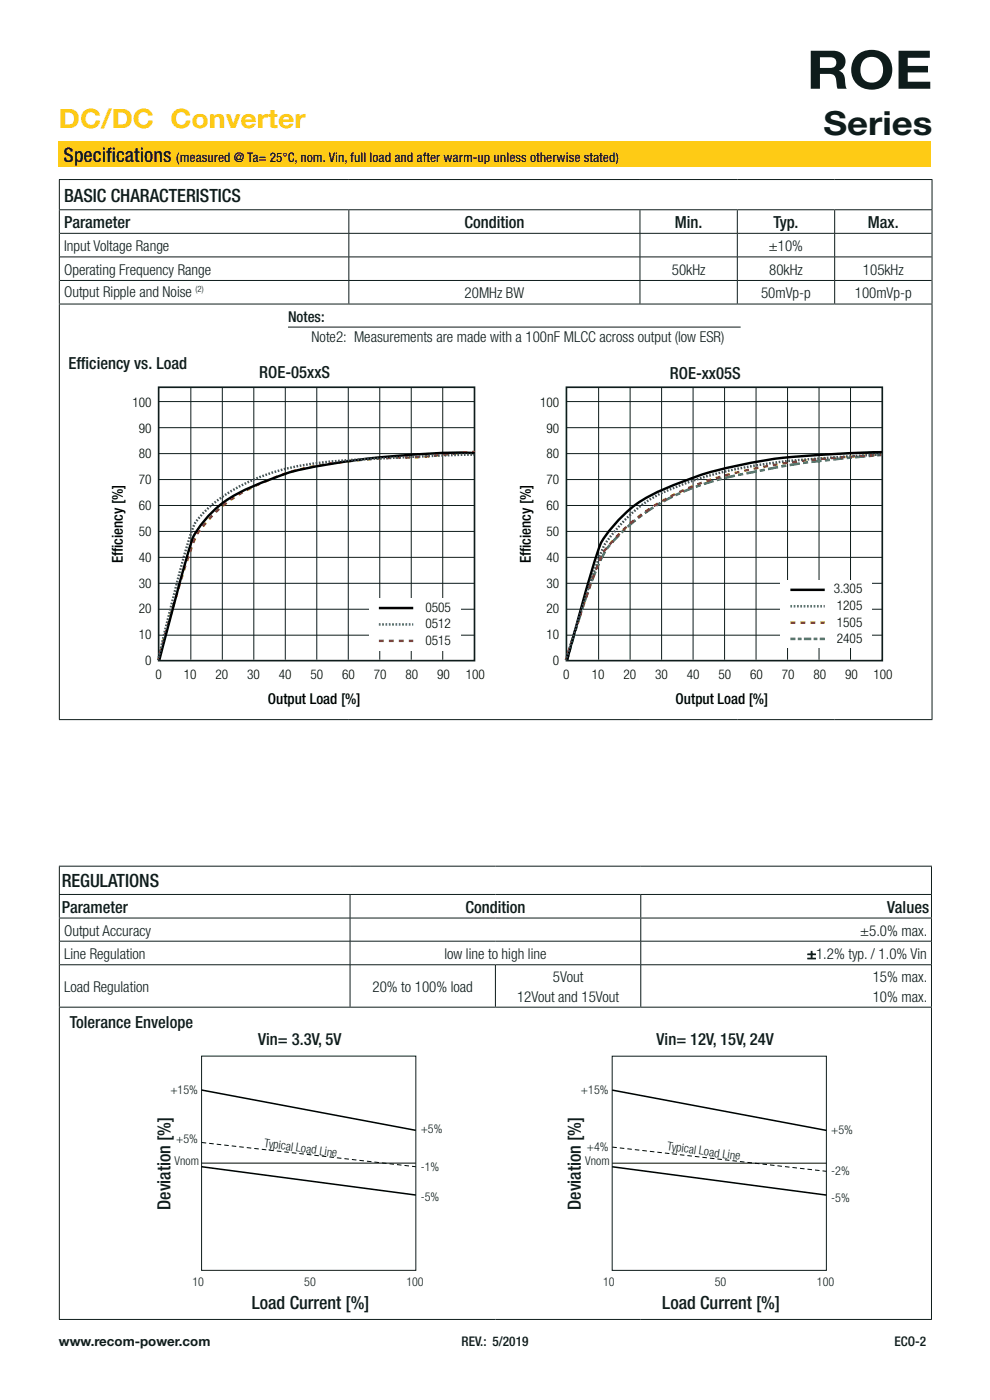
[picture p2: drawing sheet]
<svg xmlns="http://www.w3.org/2000/svg" width="210mm" height="297mm" viewBox="0 0 210 297" stroke-linecap="round" stroke-linejoin="round" font-family="sans-serif">
<path d="M12.5 30h185v5.5h-185z" fill="#fecb15"/>
<g fill="none" stroke="#0e1c1b" stroke-width=".21">
<path d="M12.5 38.1h185.3M12.6 38.2v6.2M197.7 38.2v6.2M12.5 44.5h185.3M12.6 44.6v19.8M12.7 49.5h184.9M12.7 54.5h184.9M12.7 59.5h184.9M74 44.6v4.9M74 49.5v5M74 54.5v5M74 59.5v4.9"/>
<path d="M135.8 44.6v4.9M135.8 49.5v5M135.8 54.5v5M135.8 59.5v4.9M156.4 44.6v4.9M156.4 49.5v5M156.4 54.5v5M156.4 59.5v4.9M177.1 44.6v4.9M177.1 49.5v5M177.1 54.5v5M177.1 59.5v4.9"/>
<path d="M197.7 44.6v19.8M12.5 64.5h185.3M12.6 64.6v88M61.1 69.4h96M197.7 64.6v88M33.6 85.2h67M33.7 96.2h67M33.7 90.7h67M40.5 82.2v57.8M47.2 82.2v57.8M53.8 82.2v57.8M60.5 82.2v57.8"/>
<path d="M67.2 82.2v57.8M73.9 82.2v57.8M80.6 82.2v57.8M87.2 82.2v57.8M93.9 82.2v57.8M33.6 101.7h67M33.7 107.2h67M33.7 112.7h67M33.7 118.2h67M33.6 129.2h67M33.6 134.7h67M33.7 123.7h67"/>
<path d="M12.5 152.7h185.3M12.5 189.8h185.2M12.5 194.8h61.7M12.5 183.8h185.2M12.6 183.8v5.9M12.6 189.8v4.9M12.6 194.8v18.8M12.7 199.7h184.8M74.3 189.8v9.8M74.3 199.7v4.9M74.3 194.8h123.4M135.9 189.8v4.9"/>
<path d="M135.9 194.8v4.8M135.9 199.7v4.9M197.6 183.8v5.9M197.6 189.8v4.9M197.6 194.8v18.8M12.5 213.7h185.2M12.6 213.8v66M12.7 204.7h184.8M74.3 204.7v8.9M105.1 204.7v8.9M135.9 204.7v8.9M171.4 202.4h.7v-.6h.1v.6h.8v.1h-.8v.6h-.1v-.6h-.7z"/>
<path d="M171.4 203.3h1.6v.1h-1.6zM197.6 213.8v66M42.8 224h45.4v45.5h-45.4zM129.9 224.1h45.4v45.4h-45.4zM12.5 279.9h185.2"/>
</g>
<path d="M42.8 246.7h45.4M129.9 246.8h45.4" fill="none" stroke="#000100" stroke-width=".21"/>
<path d="M42.8 231.2l45.4 8.6M129.9 231.3l45.4 8.5" fill="none" stroke="#000100" stroke-width=".32"/>
<g fill="#000100" stroke="#000100" stroke-width=".32">
<path d="M129.9 247.5l45.4 6z"/>
<path d="M42.8 247.5l45.4 6z"/>
</g>
<g fill="#000100" stroke="#000100" stroke-width=".21" stroke-dasharray="1 .6" stroke-linecap="butt">
<path d="M129.9 243.3l45.4 5.2z"/>
<path d="M42.8 242.4l45.4 5.1z"/>
</g>
<path d="M33.7 82.2h67v58h-67z" fill="none" stroke="#0e1c1b" stroke-width=".35"/>
<path d="M78.3 126.8h19.4v11.2h-19.4z" fill="#fff"/>
<path d="M80.4 129h7.3" fill="none" stroke="#000001" stroke-width=".53"/>
<path d="M80.4 132.5h7.3" fill="none" stroke="#1a57a4" stroke-width=".53" stroke-dasharray=".4" stroke-linecap="butt"/>
<path d="M80.4 136h7.3" fill="none" stroke="#ea2f30" stroke-width=".53" stroke-dasharray="1.1" stroke-linecap="butt"/>
<path d="M100.7 95.9h-.6M33.7 139.5l-.2 .5" fill="none" stroke="#e81f25" stroke-width=".51"/>
<path d="M33.9 138.5l3.4-12a114.5 114.5 0 0 1 4.4-13 29.2 29.2 0 0 1 14.3-11.3 58.9 58.9 0 0 1 19-4.5l6.9-.5a136 136 0 0 0 17.7-1.3" fill="none" stroke="#e81f25" stroke-width=".51" stroke-dasharray="1 1" stroke-linecap="butt"/>
<path d="M100.7 96.2a153.9 153.9 0 0 0-22 1l-5.8 .8a61.9 61.9 0 0 0-24.4 7.9 22.2 22.2 0 0 0-7.7 8.4l-2.5 8.6-4.5 17.1" fill="none" stroke="#000001" stroke-width=".51"/>
<path d="M100.4 96.5h.2M33.6 139.9l-.1 .1" fill="none" stroke="#293988" stroke-width=".51"/>
<path d="M33.7 139.5l2.7-11.5a159.2 159.2 0 0 1 4.8-16.7 27.3 27.3 0 0 1 12.6-9.6 53.4 53.4 0 0 1 17.9-3.9l19.9-1.1 8.7-.2" fill="none" stroke="#293988" stroke-width=".51" stroke-dasharray=".3 .3" stroke-linecap="butt"/>
<path d="M120.2 82.2h67v58h-67z" fill="none" stroke="#0e1c1b" stroke-width=".35"/>
<g fill="none" stroke="#0e1c1b" stroke-width=".21">
<path d="M120.1 85.2h67M120.2 96.2h67M120.2 90.7h67M127 82.2v57.8M133.7 82.2v57.8M140.3 82.2v57.8M147 82.2v57.8M153.7 82.2v57.8M160.4 82.2v57.8M167.1 82.2v57.8M173.7 82.2v57.8M180.4 82.2v57.8"/>
<path d="M120.1 101.7h67M120.2 107.2h67M120.2 112.7h67M120.2 118.2h67M120.1 129.2h67M120.1 134.7h67M120.2 123.7h67"/>
</g>
<path d="M165.5 123h19.4v14.4h-19.4z" fill="#fff"/>
<path d="M167.7 125.1h7.2" fill="none" stroke="#000001" stroke-width=".53"/>
<path d="M167.7 128.6h7.2" fill="none" stroke="#1a57a4" stroke-width=".53" stroke-dasharray=".4" stroke-linecap="butt"/>
<path d="M167.7 132.1h7.2" fill="none" stroke="#ea2f30" stroke-width=".53" stroke-dasharray="1.1" stroke-linecap="butt"/>
<path d="M187.1 96.5l-1 .1M120.6 139l-.3 1M167.7 135.5h1M173.9 135.5h1" fill="none" stroke="#00a154" stroke-width=".53"/>
<path d="M169.2 135.5h1.1" fill="none" stroke="#00a154" stroke-width=".53" stroke-dasharray=".8 .5" stroke-linecap="butt"/>
<path d="M170.5 135.5h3.1" fill="none" stroke="#00a154" stroke-width=".53" stroke-dasharray="1.6 .5 .8 .5" stroke-linecap="butt"/>
<path d="M120.8 138.3l.4-1.4" fill="none" stroke="#00a154" stroke-width=".53" stroke-dasharray="1.1 .7" stroke-linecap="butt"/>
<path d="M121.3 136.6l1.2-4.1a93 93 0 0 1 5.5-14.9 33.7 33.7 0 0 1 9.5-9.3 54.2 54.2 0 0 1 21.7-8 168 168 0 0 1 26.5-3.7" fill="none" stroke="#00a154" stroke-width=".53" stroke-dasharray="2.2 .7 1.1 .7" stroke-linecap="butt"/>
<path d="M187.1 96.5h-.5M120.2 139.5l-.2 .5" fill="none" stroke="#e81f25" stroke-width=".51"/>
<path d="M120.5 138.5l2.9-9.2a85.2 85.2 0 0 1 4.8-12.5 43.8 43.8 0 0 1 21.4-14.6 125.2 125.2 0 0 1 32-5.4l4.5-.3" fill="none" stroke="#e81f25" stroke-width=".51" stroke-dasharray="1 1" stroke-linecap="butt"/>
<path d="M187.1 95.9a236.7 236.7 0 0 0-24.8 1.7 75 75 0 0 0-26.4 8.7 28.9 28.9 0 0 0-8.5 9 390.4 390.4 0 0 0-7.1 24.7" fill="none" stroke="#000001" stroke-width=".51"/>
<path d="M186.9 96.5h.2M120.1 139.9l-.1 .1" fill="none" stroke="#293988" stroke-width=".51"/>
<path d="M120.2 139.5l3.2-10.5a101.6 101.6 0 0 1 5.1-13.9 31.5 31.5 0 0 1 17.2-12.7 104.9 104.9 0 0 1 28.5-5.2l12.6-.7" fill="none" stroke="#293988" stroke-width=".51" stroke-dasharray=".3 .3" stroke-linecap="butt"/>
<text font-size="11.3" fill="#0e1c1b" x="171.1" y="18.8">ROE</text>
<text font-size="7.1" fill="#0e1c1b" x="174.7" y="28.7">Series</text>
<text font-size="5.6" fill="#fecb15" x="12.5" y="27.2">DC/DC Converter</text>
<g font-size="4.2" fill="#0e1c1b">
<text x="13.5" y="34.4">Specif</text>
<text x="22.5" y="34.4">ications</text>
</g>
<g font-size="3.9" fill="#0e1c1b">
<text x="13.6" y="42.8">BASIC CHARACTERISTICS</text>
<text x="13.1" y="188.3">REGULATIONS</text>
</g>
<g font-size="3.8" fill="#0e1c1b">
<text x="36.1" y="256.6" transform="rotate(-90 36.1 256.6)">Deviation [%]</text>
<text x="123.2" y="256.6" transform="rotate(-90 123.2 256.6)">Deviation [%]</text>
<text x="53.4" y="277.6">Load Current [%]</text>
<text x="140.5" y="277.7">Load Current [%]</text>
</g>
<g font-size="3.5" fill="#0e1c1b">
<text x="13.6" y="48.4">Parameter</text>
<text x="98.5" y="48.4">Condition</text>
<text x="143.1" y="48.4">Min.</text>
<text x="164" y="48.4">Typ.</text>
<text x="184.1" y="48.4">Max.</text>
<text x="14.5" y="78.3">Eff</text>
<text x="17.2" y="78.3">iciency vs. Load</text>
<text x="55" y="80.3">ROE-05xxS</text>
<text x="142.1" y="80.3">ROE-xx05S</text>
<text x="13.1" y="193.6">Parameter</text>
<text x="98.7" y="193.6">Condition</text>
<text x="188.2" y="193.6">Values</text>
<text x="14.8" y="218.1">Tolerance Envelope</text>
<text x="54.8" y="221.7">Vin= 3.3V, 5V</text>
<text x="139.3" y="221.7">Vin= 12V, 15V, 24V</text>
</g>
<g font-size="3.2" fill="#0e1c1b">
<text x="13.6" y="53.3">Input Voltage Range</text>
<text x="163.1" y="53.3">±10%</text>
<text x="13.6" y="58.3">Operating Frequency Range</text>
<text x="142.5" y="58.3">50kHz</text>
<text x="163.2" y="58.3">80kHz</text>
<text x="183.1" y="58.3">105kHz</text>
<text x="13.6" y="63">Output Ripple and Noise</text>
<text x="98.6" y="63.3">20MHz BW</text>
<text x="161.4" y="63.3">50mVp-p</text>
<text x="181.3" y="63.3">100mVp-p</text>
<text x="61.1" y="68.3">Notes:</text>
<text x="66.1" y="72.5">Note2: Measurements are made with a 100nF MLCC across output (low ESR)</text>
<text x="13.6" y="198.5">Output Accuracy</text>
<text x="13.6" y="203.4">Line Regulation</text>
<text x="94.3" y="203.4">low line to high line</text>
<text x="171.2" y="203.4">±1.2% typ. / 1.0% Vin</text>
<text x="182.5" y="198.5">±5.0% max.</text>
<text x="117.3" y="208.3">5Vout</text>
<text x="185.1" y="208.3">15% max.</text>
<text x="13.6" y="210.4">Load Regulation</text>
<text x="79" y="210.4">20% to 100% load</text>
<text x="109.7" y="212.5">12Vout and 15Vout</text>
<text x="185.1" y="212.5">10% max.</text>
</g>
<g font-size="3.2" fill="#000001">
<text x="26.1" y="119.5" transform="rotate(-90 26.1 119.5)">Efficiency [%]</text>
<text x="112.6" y="119.5" transform="rotate(-90 112.6 119.5)">Efficiency [%]</text>
<text x="56.8" y="149.4">Output Load [%]</text>
<text x="143.3" y="149.4">Output Load [%]</text>
</g>
<g font-size="2.8" fill="#0e1c1b">
<text x="37.4" y="34.4">(measured @ Ta= 25°C, nom. Vin, full load and after warm-up unless otherwise stated)</text>
<text x="12.5" y="285.6">www.recom-power.com</text>
<text x="97.9" y="285.6">REV.: 5/2019</text>
<text x="189.8" y="285.6">ECO-2</text>
</g>
<g font-size="2.8" fill="#000001">
<text x="28.1" y="86.3">100</text>
<text x="114.6" y="86.3">100</text>
<text x="29.4" y="91.8">90</text>
<text x="115.9" y="91.8">90</text>
<text x="29.4" y="97.3">80</text>
<text x="115.9" y="97.3">80</text>
<text x="29.4" y="102.7">70</text>
<text x="115.9" y="102.7">70</text>
<text x="29.4" y="108.2">60</text>
<text x="29.4" y="113.7">50</text>
<text x="115.9" y="108.2">60</text>
<text x="115.9" y="113.7">50</text>
<text x="29.4" y="119.2">40</text>
<text x="115.9" y="119.2">40</text>
<text x="29.4" y="124.7">30</text>
<text x="115.9" y="124.7">30</text>
<text x="176.8" y="125.9">3.305</text>
<text x="29.4" y="130.1">20</text>
<text x="90.2" y="129.8">0505</text>
<text x="115.9" y="130.1">20</text>
<text x="177.5" y="129.4">1205</text>
<text x="29.4" y="135.6">10</text>
<text x="90.2" y="133.3">0512</text>
<text x="90.2" y="136.8">0515</text>
<text x="115.9" y="135.6">10</text>
<text x="177.5" y="132.9">1505</text>
<text x="177.5" y="136.5">2405</text>
<text x="30.8" y="141.1">0</text>
<text x="117.3" y="141.1">0</text>
<text x="33" y="144.1">0</text>
<text x="39" y="144.1">10</text>
<text x="45.7" y="144.1">20</text>
<text x="52.4" y="144.1">30</text>
<text x="59.2" y="144.1">40</text>
<text x="65.9" y="144.1">50</text>
<text x="72.6" y="144.1">60</text>
<text x="79.3" y="144.1">70</text>
<text x="86" y="144.1">80</text>
<text x="92.7" y="144.1">90</text>
<text x="98.8" y="144.1">100</text>
<text x="119.5" y="144.1">0</text>
<text x="125.5" y="144.1">10</text>
<text x="132.2" y="144.1">20</text>
<text x="138.9" y="144.1">30</text>
<text x="145.7" y="144.1">40</text>
<text x="152.4" y="144.1">50</text>
<text x="159.1" y="144.1">60</text>
<text x="165.8" y="144.1">70</text>
<text x="172.5" y="144.1">80</text>
<text x="179.2" y="144.1">90</text>
<text x="185.3" y="144.1">100</text>
</g>
<g font-size="2.6" fill="#0e1c1b">
<text x="36.1" y="232.2">+15%</text>
<text x="123.2" y="232.2">+15%</text>
<text x="37.4" y="242.5">+5%</text>
<text x="56" y="243.3" transform="rotate(8 56 243.3)">Typical Load Line</text>
<text x="89.2" y="240.5">+5%</text>
<text x="124.5" y="244.1">+4%</text>
<text x="141.5" y="243.9" transform="rotate(8 141.5 243.9)">Typical Load Line</text>
<text x="176.3" y="240.5">+5%</text>
<text x="37" y="247.2">Vnom</text>
<text x="89.2" y="248.4">-1%</text>
<text x="124.1" y="247.2">Vnom</text>
<text x="176.3" y="249.4">-2%</text>
<text x="89.2" y="254.9">-5%</text>
<text x="176.3" y="254.9">-5%</text>
<text x="40.8" y="272.7">10</text>
<text x="64.5" y="272.8">50</text>
<text x="86.2" y="272.8">100</text>
<text x="127.9" y="272.7">10</text>
<text x="151.6" y="272.8">50</text>
<text x="173.3" y="272.8">100</text>
</g>
<text font-size="1.9" fill="#0e1c1b" x="41.5" y="62">(2)</text>
</svg>
